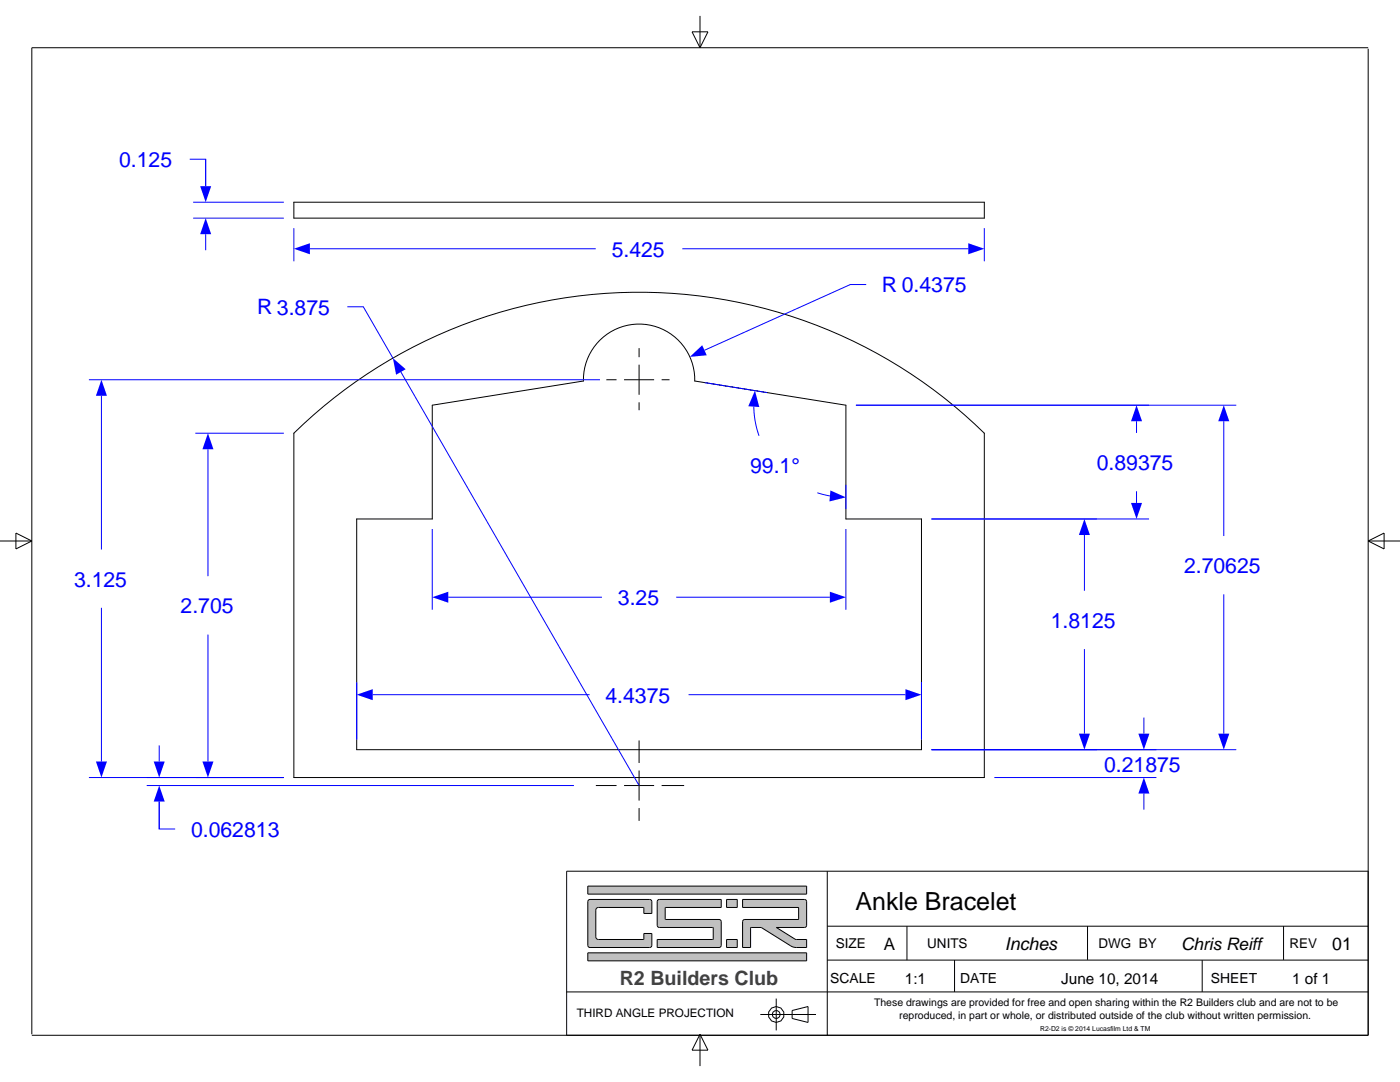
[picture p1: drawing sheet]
<svg xmlns="http://www.w3.org/2000/svg" width="279mm" height="216mm" viewBox="0 0 279 216" stroke-linecap="round" stroke-linejoin="round" font-family="sans-serif">
<path d="M58.6 86.4a98.5 98.5 0 0 1 137.8 0v68.7h-137.8zM86.3 80.9l30.1-4.9a11.1 11.1 0 0 1 11.1-11.3 11.1 11.1 0 0 1 11.2 11.3l30.1 4.9v22.7h15.1v46h-112.7v-46h15.1zM118.9 156.7h4.1M124.5 156.7h6M127.5 147.8v4.4M127.5 153.7v6M132 156.7h4.5M127.5 161.2v2.6" fill="none" stroke="#000" stroke-width=".2"/>
<path d="M41.5 86.4l1.1 3.2h-2.2z" fill="#00f"/>
<path d="M41.5 89.6v25.4" fill="none" stroke="#00f" stroke-width=".2"/>
<path d="M40.4 151.9h2.2l-1.1 3.2z" fill="#00f"/>
<path d="M39 86.4h17.6M41.5 126.6v25.3M39 155.1h17.6" fill="none" stroke="#00f" stroke-width=".2"/>
<path d="M244.2 80.9l1.1 3.2h-2.2z" fill="#00f"/>
<path d="M244.2 84.1v22.9" fill="none" stroke="#00f" stroke-width=".2"/>
<path d="M243.1 146.4h2.2l-1.1 3.2z" fill="#00f"/>
<path d="M170.8 80.9h75.9M244.2 118.6v27.8M185.9 149.6h60.8" fill="none" stroke="#00f" stroke-width=".2"/>
<path d="M226.8 80.9l1.1 3.2h-2.2z" fill="#00f"/>
<path d="M226.8 84.1v2.3" fill="none" stroke="#00f" stroke-width=".2"/>
<path d="M225.7 100.4h2.2l-1.1 3.2z" fill="#00f"/>
<path d="M170.8 80.9h58.5M226.8 98v2.4M185.9 103.6h43.4" fill="none" stroke="#00f" stroke-width=".2"/>
<path d="M216.4 103.6l1.1 3.2h-2.2z" fill="#00f"/>
<path d="M216.4 106.8v11.1" fill="none" stroke="#00f" stroke-width=".2"/>
<path d="M215.3 146.4h2.2l-1.1 3.2z" fill="#00f"/>
<path d="M185.9 103.6h33M216.4 129.5v16.9M185.9 149.6h33" fill="none" stroke="#00f" stroke-width=".2"/>
<path d="M227.2 146.4h2.2l-1.1 3.2z" fill="#00f"/>
<path d="M228.3 143.2v3.2" fill="none" stroke="#00f" stroke-width=".2"/>
<path d="M228.3 155.1l1.1 3.2h-2.2z" fill="#00f"/>
<path d="M185.9 149.6h44.9M198.4 155.1h32.4M228.3 158.3v3.2" fill="none" stroke="#00f" stroke-width=".2"/>
<path d="M121 75.8h2M124.5 75.8h6M127.5 69.5v1.8M127.5 72.8v6M132 75.8h1.6M127.5 80.3v1.6" fill="none" stroke="#000" stroke-width=".2"/>
<path d="M19.1 151.9h2.2l-1.1 3.2z" fill="#00f"/>
<path d="M20.2 121.3v30.6" fill="none" stroke="#00f" stroke-width=".2"/>
<path d="M20.2 75.8l1.1 3.2h-2.2z" fill="#00f"/>
<path d="M17.7 75.8h102M20.2 79v30.6M17.7 155.1h38.9" fill="none" stroke="#00f" stroke-width=".2"/>
<path d="M137.7 71.2l2.4-2.3 .9 2z" fill="#00f"/>
<path d="M172.9 56.8h-3.2l-29.1 13.1M69.3 61.2h3.2l5.9 10.3" fill="none" stroke="#00f" stroke-width=".2"/>
<path d="M78.4 71.5l2.6 2.2-1.9 1.1z" fill="#00f"/>
<path d="M80 74.2l47.5 82.5M31.8 159.9v5.5h3.2" fill="none" stroke="#00f" stroke-width=".2"/>
<path d="M31.8 156.7l1.1 3.2h-2.2z" fill="#00f"/>
<path d="M31.8 159.9v5.5" fill="none" stroke="#00f" stroke-width=".2"/>
<path d="M30.7 151.9h2.2l-1.1 3.2z" fill="#00f"/>
<path d="M29.3 156.7h85.2M29.3 155.1h27.3M31.8 148.7v3.2" fill="none" stroke="#00f" stroke-width=".2"/>
<path d="M165.7 97.9l3.1 1.3-3.3 .9z" fill="#00f"/>
<path d="M163.1 98.3l2.5 .7" fill="none" stroke="#00f" stroke-width=".2"/>
<path d="M150.7 77.9l.8 3.3-2.2-.1z" fill="#00f"/>
<path d="M140.6 76.3l12.5 2M150.4 81.1l.3 3.1 .8 2.8M168.8 96.7v4.9" fill="none" stroke="#00f" stroke-width=".2"/>
<path d="M71.2 138.6l3.2-1.1v2.2z" fill="#00f"/>
<path d="M74.4 138.6h43.3" fill="none" stroke="#00f" stroke-width=".2"/>
<path d="M180.7 137.5l3.2 1.1-3.2 1.1z" fill="#00f"/>
<path d="M71.2 136.1v11.5M137.4 138.6h43.3M183.9 136.1v11.5" fill="none" stroke="#00f" stroke-width=".2"/>
<path d="M86.3 119.2l3.2-1.1v2.2z" fill="#00f"/>
<path d="M89.5 119.2h30.6" fill="none" stroke="#00f" stroke-width=".2"/>
<path d="M165.6 118.1l3.2 1.1-3.2 1.1z" fill="#00f"/>
<path d="M37.9 31.8h3.1v5.3M86.3 105.6v16.1M135 119.2h30.6M168.8 105.6v16.1" fill="none" stroke="#00f" stroke-width=".2"/>
<path d="M58.6 40.4h137.8v3.1h-137.8z" fill="none" stroke="#000" stroke-width=".2"/>
<path d="M39.9 37.1h2.2l-1.1 3.3z" fill="#00f"/>
<path d="M41 31.8v5.3" fill="none" stroke="#00f" stroke-width=".2"/>
<path d="M41 43.5l1.1 3.2h-2.2z" fill="#00f"/>
<path d="M38.5 40.4h18.1M38.5 43.5h18.1M41 46.7v3.2" fill="none" stroke="#00f" stroke-width=".2"/>
<path d="M58.6 49.6l3.2-1.1v2.2z" fill="#00f"/>
<path d="M61.8 49.6h57.1" fill="none" stroke="#00f" stroke-width=".2"/>
<path d="M193.2 48.5l3.2 1.1-3.2 1.1z" fill="#00f"/>
<path d="M58.6 45.5v6.6M136.2 49.6h57M196.4 45.5v6.6" fill="none" stroke="#00f" stroke-width=".2"/>
<path d="M138.1 6.3h3.2l-1.6 3.2zM139.7 3.2v6.3M273 9.5h-266.7v196.9M0 107.9h6.3M3.2 106.4l3.1 1.5-3.1 1.6zM273 107.9h6.4M273 107.9l3.2-1.5v3.1zM139.7 206.4v6.3M139.7 206.4l1.6 3.1h-3.2z" fill="none" stroke="#000" stroke-width=".2"/>
<path d="M117.3 190.1v1.6h43.7v-1.6zM117.3 176.8v1.6h43.7v-1.6zM117.4 179.6l.4-.1 12.1 .1 .2 .3v2.4h-1.6l-.1-1.2-9.3 .1-.2 .4v5.3l.2 .4 .3 .2h9l.1-1.2h1.6l-.1 2.6-.4 .2-12.1-.1-.2-.4v-8.7zM148.2 179.5v1.6h11.1l.1 .1-.1 2.3h-10.9l-.2 .4v5.2h1.6v-3.9l.1-.1h2l6.3 3.8 2.8 .2v-1.6l-2.3-.1-3.8-2.3h5.7l.2-.2 .2-.3v-4.7l-.2-.3zM131.3 179.6l-.1 .3v4.7l.2 .4 10.9 .1v2.3l-.1 .1h-11v1.6h12.3l.3-.2 .1-5-.2-.4h-10.9v-2.3l.1-.1h11v-1.6h-12.3zM145 187.5v1.6h2.1v-1.6zM145 179.5v1.6h2.1v-1.6z" fill-rule="evenodd" fill="#c0c0c0"/>
<g fill="none" stroke="#000" stroke-width=".2">
<path d="M273 9.7v196.9h-266.7M117.3 176.8h43.7v1.6h-43.7zM117.4 179.6l.4-.1 12.1 .1 .2 .3v2.4h-1.6l-.1-1.2-9.3 .1-.2 .4v5.3l.2 .4 .3 .2h9l.1-1.2h1.6l-.1 2.6-.4 .2-12.1-.1-.2-.4v-8.7zM131.3 179.6l.3-.1h12.3v1.6h-11l-.1 .1v2.3h10.9l.2 .4-.1 5-.3 .2h-12.3v-1.6h11l.1-.1v-2.3l-10.9-.1-.2-.4v-4.7zM145 179.5h2.1v1.6h-2.1zM148.2 179.5l12.6 .1 .2 .3v4.7l-.2 .3-.2 .2h-5.7l3.8 2.3 2.3 .1v1.6h-2.2l-.7-.2-6.2-3.8h-2.1v4h-1.6v-5.2l.2-.4h10.9l.1-.1-.1-2.3h-11.1zM165.1 173.8v32.8M273 173.8h-159.9v32.8M113.1 197.9h159.9M117.3 190.1h43.7v1.6h-43.7zM145 187.5h2.1v1.6h-2.1zM154.9 199.3v6.3"/>
<path d="M165.1 191.6h107.9M165.1 184.8h107.9M181 184.8v6.8M190.5 191.6v6.3M217 184.8v6.7M239.9 191.6v6.3M256.2 184.8v6.7M151.7 202.4h11.1M158.1 201.6l3.2-.8v3.2l-3.2-.8z"/>
<circle cx="154.9" cy="202.4" r="1.59"/>
<circle cx="154.9" cy="202.4" r=".79"/>
</g>
<text font-size="5" x="170.7" y="181.5">Ankle Bracelet</text>
<g font-size="4.2" fill="#00f">
<text x="23.8" y="33.4">0.125</text>
<text x="122.1" y="51.2">5.425</text>
<text x="176" y="58.2">R 0.4375</text>
<text x="51.3" y="62.6">R 3.875</text>
<text x="149.7" y="94.4">99.1°</text>
<text x="218.9" y="93.8">0.89375</text>
<text x="14.8" y="117">3.125</text>
<text x="236.3" y="114.4">2.70625</text>
<text x="36" y="122.4">2.705</text>
<text x="123.3" y="120.8">3.25</text>
<text x="209.7" y="125.3">1.8125</text>
<text x="120.8" y="140.2">4.4375</text>
<text x="220.3" y="154">0.21875</text>
<text x="38.1" y="167">0.062813</text>
</g>
<text font-size="3.9" fill="#404040" x="123.7" y="196.6">R2 Builders Club</text>
<g font-size="3.5">
<text x="200.6" y="189.6">Inches</text>
<text x="265.9" y="189.6">01</text>
</g>
<g font-size="3.4">
<text x="176.4" y="189.5">A</text>
<text x="235.7" y="189.5">Chris Reiff</text>
</g>
<g font-size="3.1">
<text x="180.6" y="196.4">1:1</text>
<text x="211.8" y="196.4">June 10, 2014</text>
<text x="257.9" y="196.4">1 of 1</text>
</g>
<g font-size="2.8">
<text x="165.7" y="196.2">SCALE</text>
<text x="191.6" y="196.2">DATE</text>
<text x="241.6" y="196.2">SHEET</text>
</g>
<g font-size="2.7">
<text x="166.8" y="189.2">SIZE</text>
<text x="185.1" y="189.2">UNITS</text>
<text x="219.2" y="189.2">DWG BY</text>
<text x="257.3" y="189.2">REV</text>
</g>
<text font-size="2.3" x="115.1" y="202.9">THIRD ANGLE PROJECTION</text>
<g font-size="2.1">
<text x="174.4" y="200.7">These drawings are provided for free and open sharing within the R2 Builders club and are not to be</text>
<text x="179.5" y="203.3">reproduced, in part or whole, or distributed outside of the club without written permission.</text>
</g>
<text font-size="1.4" x="207.6" y="205.6">R2-D2 is © 2014 Lucasfilm Ltd &amp; TM</text>
</svg>
